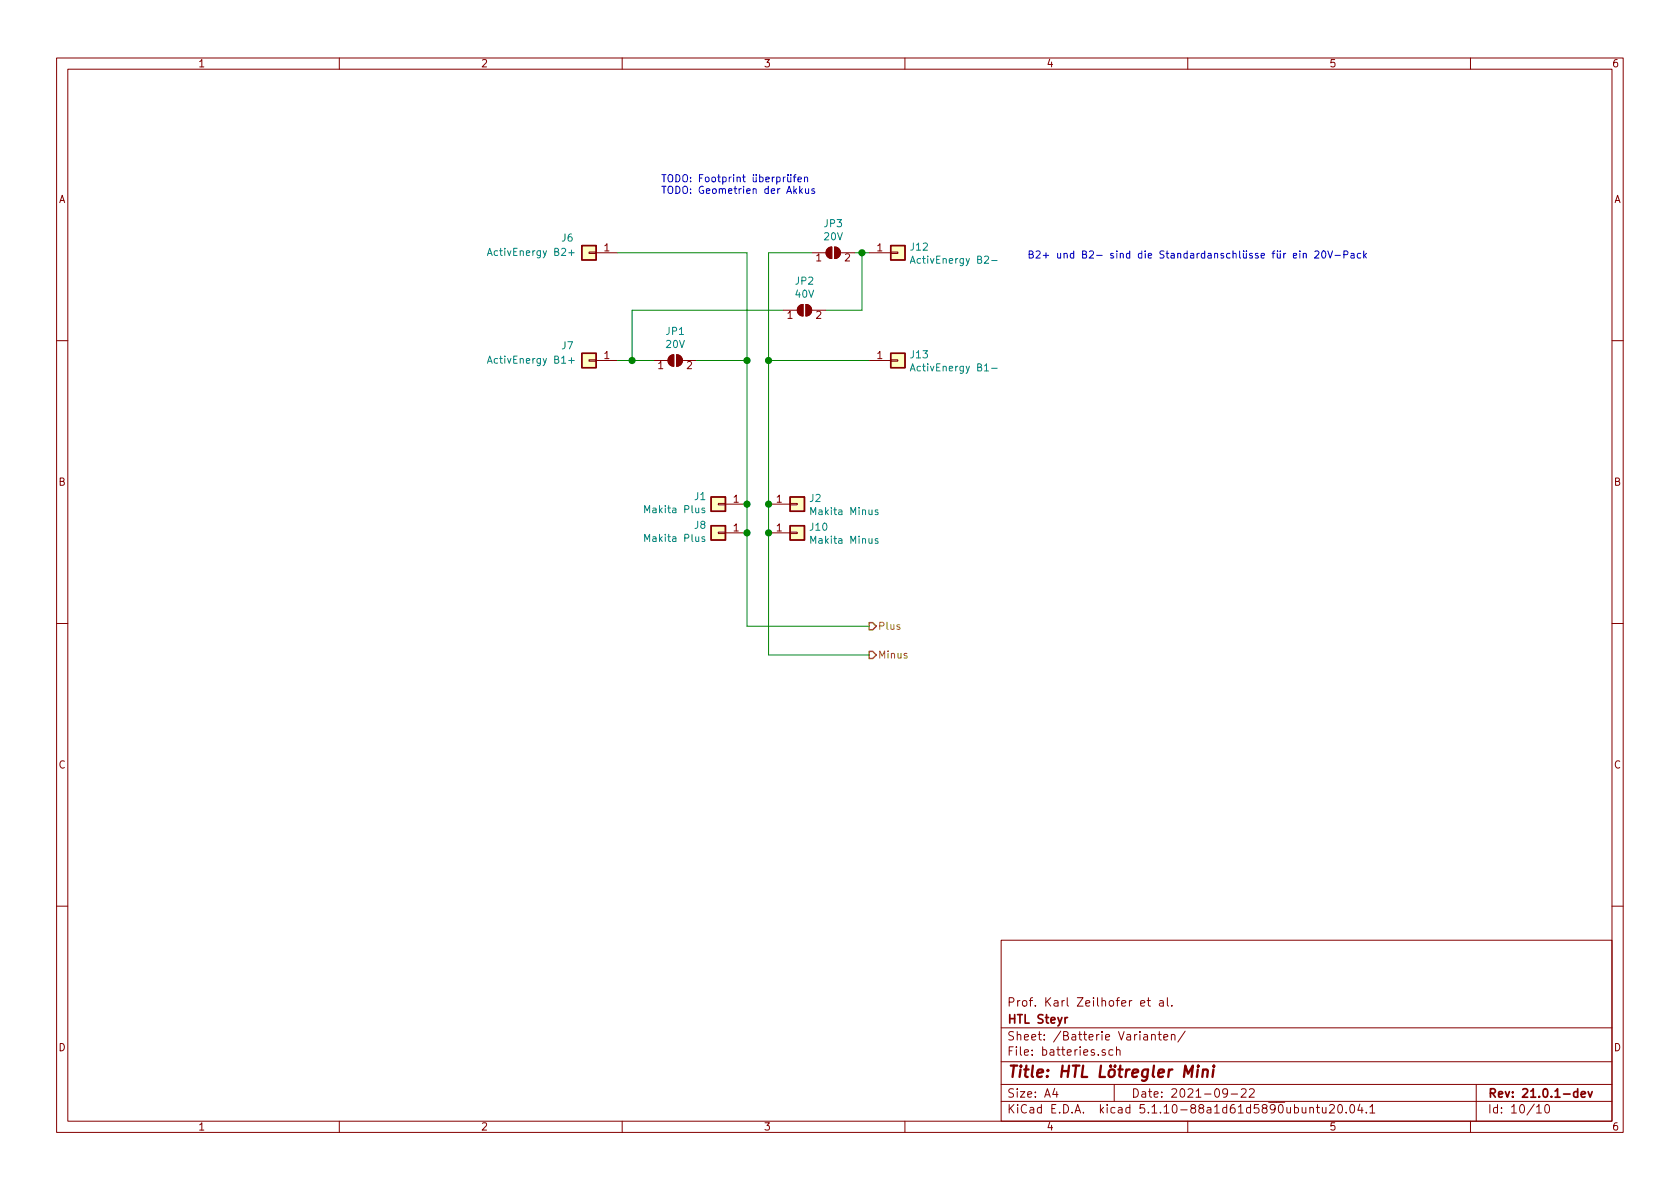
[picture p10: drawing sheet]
<svg xmlns="http://www.w3.org/2000/svg" width="297mm" height="210mm" viewBox="0 0 297 210" stroke-linecap="round" stroke-linejoin="round" font-family="sans-serif">
<g fill="none" stroke="#840000" stroke-width=".18">
<path d="M10 10.3h277v189.9h-277zM12 12.2h273v186.1h-273zM60 10.3v1.9M110 10.3v1.9M160 10.3v1.9M210 10.3v1.9M260 10.3v1.9M104.1 44.6h1.3v.2h-1.3zM105.4 44.7h3.8M138.4 54.9h2.6M141.2 54.2l.4-.3 .4-.1v2.1a1.03 1.03 0 0 1-.9-.6 1.03 1.03 0 0 1 .1-1.1zM142.5 53.8a1.02 1.02 0 0 1 1 1.1 1.02 1.02 0 0 1-1 1z"/>
<path d="M143.5 44.7h2.5M143.5 54.9h2.5M146.3 44l.4-.3h.4v2a1.03 1.03 0 0 1-1-.6 1.03 1.03 0 0 1 .2-1.1zM147.6 43.7a1.02 1.02 0 0 1 1 1 1.02 1.02 0 0 1-1 1zM148.6 44.7h2.5M153.7 44.7h3.8M157.5 44.6h1.2v.2h-1.2zM10 60.2h2M104.1 63.6h1.3v.3h-1.3zM105.4 63.7h3.8M115.6 63.7h2.5M118.5 63l.6-.3v2.1a1.02 1.02 0 0 1-.9-.7 1.02 1.02 0 0 1 .3-1.1z"/>
<path d="M119.6 62.7a1.02 1.02 0 0 1 1 1 1.02 1.02 0 0 1-1 1.1zM120.6 63.7h2.6M153.7 63.7h3.8M157.5 63.6h1.2v.3h-1.2zM285 60.2h2M127 94.1h1.3v.3h-1.3zM127 89h1.3v.3h-1.3zM128.3 94.2h3.8M128.3 89.1h3.8M135.9 94.2h3.8M135.9 89.1h3.8M139.7 89h1.3v.3h-1.3z"/>
<path d="M139.7 94.1h1.3v.3h-1.3zM10 110.3h2M285 110.3h2M10 160.2h2M177 166.3h108v32h-108zM201.7 177.4l.7-.1-.1-.3-.4-.1-.2 .2 .1 .7h.5M202.8 176.9h.6M203 176.4v1.3l.4 .2M205.1 177h.5l.1 .9M205.7 177.3l-.5 .1a.29 .29 0 0 0-.2 .2 .29 .29 0 0 0 .2 .3l.5-.1M206.4 176.4v1.3l.2 .2M207.2 177.8v.1"/>
<path d="M285 160.2h2M60 198.3v1.9M110 198.3v1.9M160 198.3v1.9M177 194.8h108M177 191.8h108M177 187.8h108M177 181.8h108M186.5 192.5l-.4 1h1M186.8 193v1M195.4 185.7l-.4-.1-.2 .2 .1 .2 .5 .2v.3h-.6M196.8 185.7l-.5-.1-.2 .3v.6l.2 .1 .5-.1"/>
<path d="M197 191.8v3M197.4 185.7l.2-.1 .4 .1v.9M197.4 185.1v1.5M203.6 183.1l.1-.1a.37 .37 0 0 1 .6 .1v.8M203.6 182.9v1M204.7 182.9h.6M205 182.4v1.3l.3 .2M205.8 183.4l.7-.1-.1-.3-.4-.1-.2 .2v.7h.6M207.1 183.1l.2-.2 .4 .1v.9M207.1 182.9v1M209.5 182.3l-1.2 2M210 198.3v1.9"/>
<path d="M217 193.2l-.1 .2a.48 .48 0 0 1-.6-.1v-.6a.48 .48 0 0 1 .6-.1l.1 .1a1.19 1.19 0 0 1-.2 1.2l-.5 .1M217.7 193.5h1.1M219.5 192.7l.2-.2h.3l.3 .2v.3v.2l-.9 .8h.9M220.9 192.7l.2-.2h.4l.2 .2 .1 .3-1 1h1M231.6 196l.2-.2 .4 .1v.9M231.6 195.8v1M232.7 195.8h.6M232.9 195.3v1.3l.4 .2M233.8 195.8l.1 .9 .3 .1 .2-.1M234.4 195.8v1M235.1 195.5l.2-.2h.4l.2 .5-.9 1h.9M236.7 195.4l.3-.1a.94 .94 0 0 1 0 1.5h-.1a1 1 0 0 1-.2-1.4z"/>
<path d="M238 196.7v.1M238.8 195.5l.3-.2a.94 .94 0 0 1 0 1.5 .82 .82 0 0 1-.3-1.3zM240.4 195.2l-.3 1.1h.9M240.8 195.8v1M241.6 196.7v.1M242.2 195.8l.4-.5v1.5M242.2 196.8h.9M260 198.3v1.9M261 191.8v6.5M271.7 195.8l.4-.5v1.5M271.7 196.8h.8M273.3 195.4l.3-.1a.94 .94 0 0 1 0 1.5h-.1a1 1 0 0 1-.2-1.4z"/>
</g>
<path d="M188.7 179.9l-.4 .3M278.9 193.1l-.4-.1-.3 .3 .1 .6 .2 .1 .4-.1M278.9 192.5v1.5M279.6 193.5l.7-.1-.1-.3-.4-.1-.2 .2 .1 .7h.5M280.8 193l.4 1 .3-1" fill="none" stroke="#840000" stroke-width=".3"/>
<path d="M211.8 189.1l-.2 1.3M211.9 188.4l-.1 .2M212.7 189.3a.5 .5 0 0 1 .9 .1l-.2 1M212.7 189.1l-.1 1.3M214.6 189.1l-.2 1.3M214.6 188.4v.2l.1-.1-.1-.1v.2" fill="none" stroke="#840000" stroke-width=".41"/>
<g fill="#ffffc2" stroke="#ffffc2" stroke-width=".18">
<path d="M157.5 62.5h2.5v2.5h-2.5z"/>
<path d="M102.9 43.4h2.5v2.6h-2.5z"/>
<path d="M125.7 93h2.6v2.5h-2.6z"/>
<path d="M102.9 62.5h2.5v2.5h-2.5z"/>
<path d="M139.7 87.9h2.5v2.5h-2.5z"/>
<path d="M125.7 87.9h2.6v2.5h-2.6z"/>
<path d="M139.7 93h2.5v2.5h-2.5z"/>
<path d="M157.5 43.4h2.5v2.6h-2.5z"/>
</g>
<path d="M102.9 43.4h2.5v2.6h-2.5zM157.5 43.4h2.5v2.6h-2.5zM102.9 62.5h2.5v2.5h-2.5zM157.5 62.5h2.5v2.5h-2.5zM125.7 93h2.6v2.5h-2.6zM125.7 87.9h2.6v2.5h-2.6zM139.7 87.9h2.5v2.5h-2.5zM139.7 93h2.5v2.5h-2.5z" fill="none" stroke="#840000" stroke-width=".25"/>
<g fill="none" stroke="#008484" stroke-width=".18">
<path d="M86.2 45.2l.4-1.3 .4 1.3M86.3 44.8h.6M100.6 44.7h.9M101 44.2v1M161 46.6l.4-1.3 .4 1.3M161.1 46.2h.6M175.3 46.1h1M86.2 64.2l.4-1.2 .4 1.2M86.3 63.9h.6M100.6 63.7h.9M101 63.3v.9M161 65.6l.4-1.3 .4 1.3"/>
<path d="M161.1 65.2h.6M175.3 65.1h1M124.6 95l-.3-.1-.2 .2 .1 .2 .4 .1v.3h-.5M124.6 89.9l-.3-.1-.2 .2 .1 .2 .4 .1v.3h-.5M155.2 90.2h-.3l-.2 .1 .1 .2 .4 .1v.4h-.5M155.2 95.3l-.3-.1-.2 .2 .1 .2 .4 .1v.3h-.5"/>
</g>
<g fill="#840000" stroke="#840000" stroke-width=".18">
<path d="M141.2 54.2l.4-.3 .4-.1v2.1a1.03 1.03 0 0 1-.9-.6 1.03 1.03 0 0 1 .1-1.1z"/>
<path d="M142.5 53.8a1.02 1.02 0 0 1 1 1.1 1.02 1.02 0 0 1-1 1z"/>
<path d="M146.3 44l.4-.3h.4v2a1.03 1.03 0 0 1-1-.6 1.03 1.03 0 0 1 .2-1.1z"/>
<path d="M147.6 43.7a1.02 1.02 0 0 1 1 1 1.02 1.02 0 0 1-1 1z"/>
<path d="M118.5 63l.6-.3v2.1a1.02 1.02 0 0 1-.9-.7 1.02 1.02 0 0 1 .3-1.1z"/>
<path d="M119.6 62.7a1.02 1.02 0 0 1 1 1 1.02 1.02 0 0 1-1 1.1z"/>
</g>
<path d="M109.2 44.7h22.9v66h21.6M138.4 54.9h-26.6v8.8M143.5 44.7h-7.6v71.1h17.8M151.1 44.7h2.6M152.4 44.7v10.2h-6.4M109.2 63.7h6.4M123.2 63.7h8.9M135.9 63.7h17.8" fill="none" stroke="#008400" stroke-width=".18"/>
<path d="M153.7 115.2h.6l.6 .6-.6 .7h-.6zM153.7 110.1h.6l.6 .6-.6 .7h-.6z" fill="none" stroke="#848400" stroke-width=".25"/>
<g fill="none" stroke="#0000c2" stroke-width=".18">
<path d="M139.3 31.3v.8l.3 .1 .2-.2M139.8 30.9v.1M139.8 31.3v.9M140.3 31.3h.4M140.7 30.9l-.3 .2v1.1M141.1 31.7l.6-.1-.1-.2-.3-.1-.2 .2v.6h.5M141.4 32.9v1.3M141.5 33.7l.4 .5M141.9 33.4l-.5 .5M142.2 31.4l.2-.1 .3 .1 .1 .8M142.2 31.3v.9M142.4 33.4l.1 .8h.3l.2-.1"/>
<path d="M143 33.4v.8M144 33.4h-.3l-.2 .1 .1 .2 .4 .2v.3h-.5M228.7 45.2l.6-.1-.1-.2-.3-.1-.2 .2v.6h.5M229.8 44.4v.1M229.8 44.8v.8M230.4 44.9l.2-.1 .3 .1 .1 .7M230.4 44.8v.8M232.5 44.5l.5-.1 .2 .3-.1 .2-.7 .7h.8M233.8 44.5l.2-.1a.67 .67 0 0 1 .4 .6 .67 .67 0 0 1-.4 .6l-.3-.4zM234.8 44.4l.4 1.2 .4-1.2M236 45.2h1M237.6 45h.6l.1-.5-.2-.1h-.5v1.2"/>
<path d="M238.9 44.9h.5v.7M239.4 45.1l-.4 .1-.2 .1 .1 .3h.5M240.6 44.9l-.4-.1-.2 .2 .1 .6h.5M241.1 44.4v1.2M241.2 45.2l.4 .4M241.6 44.8l-.5 .5"/>
</g>
<g fill="#008400" stroke="#008400" stroke-width=".25">
<circle cx="152.4" cy="44.7" r=".51"/>
<circle cx="135.9" cy="94.2" r=".51"/>
<circle cx="111.8" cy="63.7" r=".51"/>
<circle cx="132.1" cy="89.1" r=".51"/>
<circle cx="135.9" cy="63.7" r=".51"/>
<circle cx="135.9" cy="89.1" r=".51"/>
<circle cx="132.1" cy="63.7" r=".51"/>
<circle cx="132.1" cy="94.2" r=".51"/>
</g>
<text font-size="2.8" fill="#840000" x="178" y="190.5">Title: HTL Lötregler Mini</text>
<g font-size="2.1" fill="#840000">
<text x="178" y="178">Prof. Karl Zeilhofer et al.</text>
<text x="178" y="184">Sheet: /Batterie Varianten/</text>
<text x="178" y="181">HTL Steyr</text>
<text x="178" y="186.7">File: batteries.sch</text>
<text x="178" y="196.9">KiCad E.D.A. kicad 5.1.10-88a1d61d5890ubuntu20.04.1</text>
<text x="178" y="194.1">Size: A4</text>
<text x="200" y="194.1">Date: 2021-09-22</text>
<text x="263" y="194.1">Rev: 21.0.1-dev</text>
<text x="263" y="196.9">Id: 10/10</text>
</g>
<g font-size="1.8" fill="#840000">
<text x="35" y="11.9">1</text>
<text x="85" y="11.9">2</text>
<text x="135" y="11.9">3</text>
<text x="185" y="11.9">4</text>
<text x="235" y="11.9">5</text>
<text x="285" y="11.9">6</text>
<text x="10.4" y="35.9">A</text>
<text x="285.4" y="35.9">A</text>
<text x="106.8" y="44.4">1</text>
<text x="144.3" y="46.2">1</text>
<text x="149.4" y="46.2">2</text>
<text x="155.1" y="44.4">1</text>
<text x="139.2" y="56.4">1</text>
<text x="144.3" y="56.4">2</text>
<text x="106.8" y="63.5">1</text>
<text x="116.4" y="65.3">1</text>
<text x="121.4" y="65.3">2</text>
<text x="155.1" y="63.5">1</text>
<text x="10.4" y="85.9">B</text>
<text x="129.7" y="88.9">1</text>
<text x="137.3" y="88.9">1</text>
<text x="285.4" y="85.9">B</text>
<text x="129.7" y="94">1</text>
<text x="137.3" y="94">1</text>
<text x="10.4" y="135.9">C</text>
<text x="285.4" y="135.9">C</text>
<text x="10.4" y="185.9">D</text>
<text x="285.4" y="185.9">D</text>
<text x="35" y="199.9">1</text>
<text x="85" y="199.9">2</text>
<text x="135" y="199.9">3</text>
<text x="185" y="199.9">4</text>
<text x="235" y="199.9">5</text>
<text x="285" y="199.9">6</text>
</g>
<g font-size="1.8" fill="#0000c2">
<text x="116.8" y="32.2">TODO: Footprint überprüfen</text>
<text x="116.8" y="34.3">TODO: Geometrien der Akkus</text>
<text x="181.6" y="45.7">B2+ und B2- sind die Standardanschlüsse für ein 20V-Pack</text>
</g>
<g font-size="1.8" fill="#008484">
<text x="145.7" y="40.2">JP3</text>
<text x="86.9" y="45.3">ActivEnergy B2+</text>
<text x="99.4" y="42.7">J6</text>
<text x="145.7" y="42.5">20V</text>
<text x="161.1" y="44.3">J12</text>
<text x="161.9" y="46.6">ActivEnergy B2-</text>
<text x="140.7" y="50.3">JP2</text>
<text x="140.7" y="52.6">40V</text>
<text x="117.8" y="59.2">JP1</text>
<text x="86.9" y="64.3">ActivEnergy B1+</text>
<text x="99.4" y="61.8">J7</text>
<text x="117.8" y="61.5">20V</text>
<text x="161.1" y="63.4">J13</text>
<text x="161.9" y="65.7">ActivEnergy B1-</text>
<text x="122.8" y="88.4">J1</text>
<text x="143.2" y="88.8">J2</text>
<text x="114.5" y="95.8">Makita Plus</text>
<text x="114.5" y="90.7">Makita Plus</text>
<text x="122.8" y="93.5">J8</text>
<text x="143.3" y="93.8">J10</text>
<text x="143.8" y="91.1">Makita Minus</text>
<text x="143.8" y="96.2">Makita Minus</text>
</g>
<g font-size="1.8" fill="#848400">
<text x="155.2" y="111.4">Plus</text>
<text x="155.2" y="116.5">Minus</text>
</g>
</svg>
